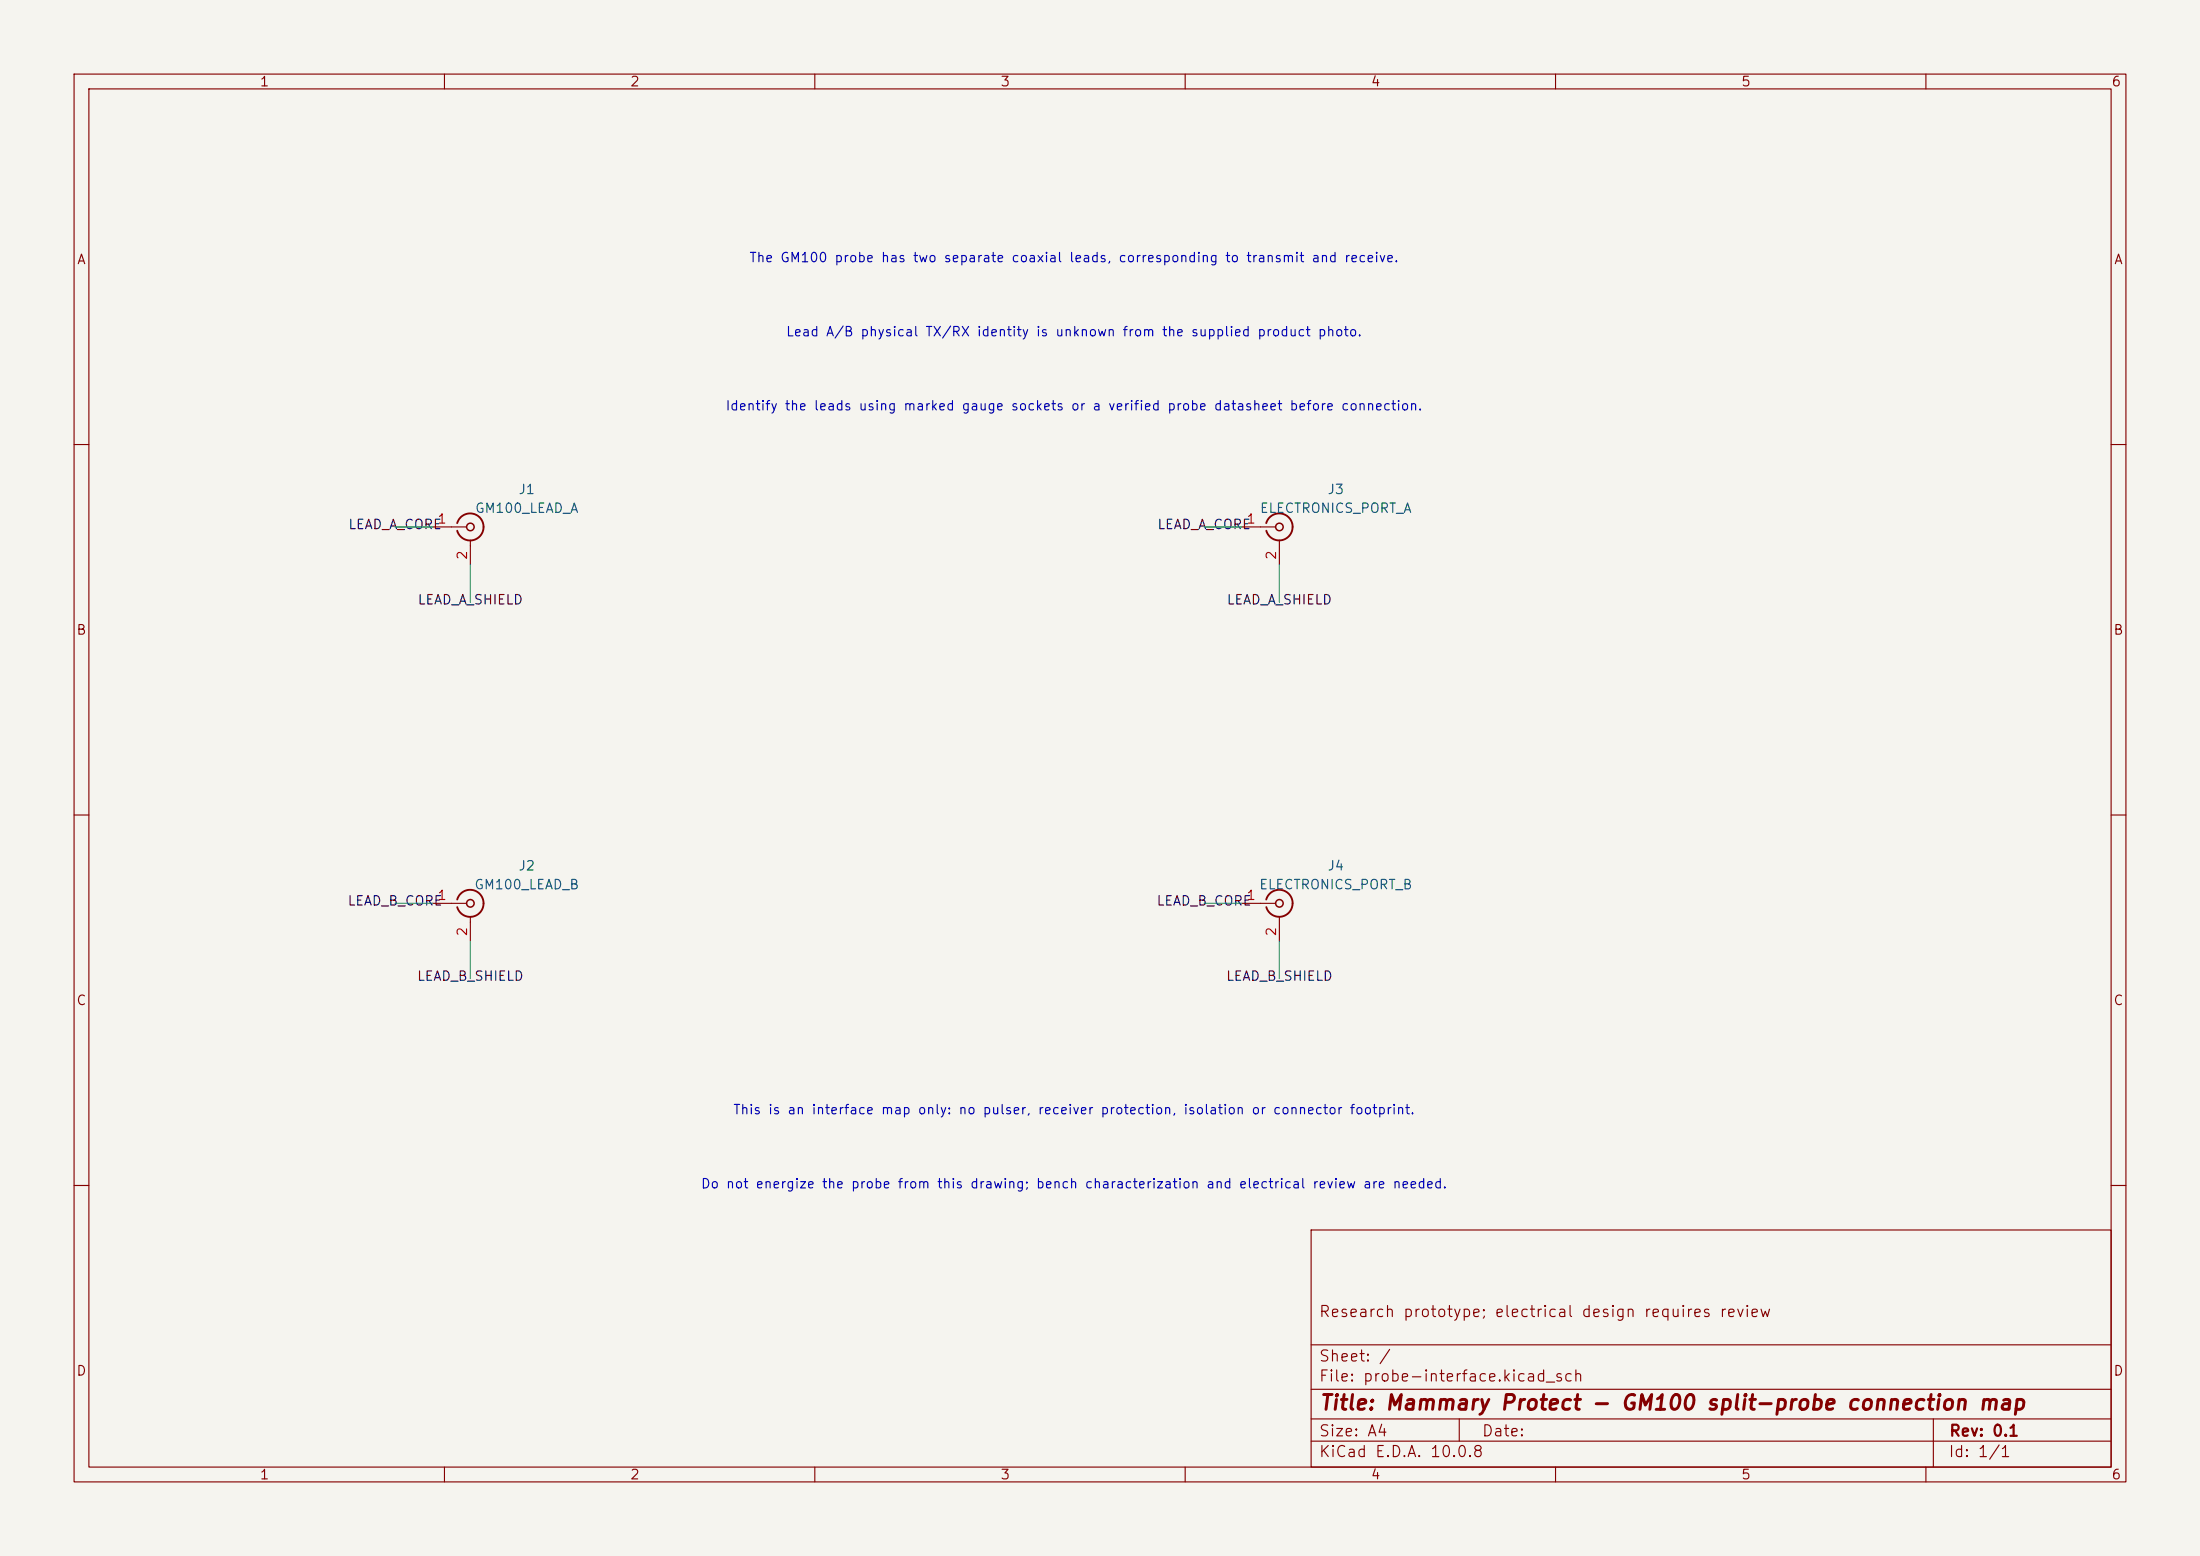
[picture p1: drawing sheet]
(kicad_sch (version 20250114) (generator "eeschema") (paper "A4") (title_block (title "Mammary Protect - GM100 split-probe connection map") (rev "0.1") (comment 1 "Research prototype; electrical design requires review"))
(lib_symbols
(symbol "Connector:Conn_Coaxial"
  (pin_names
   (offset 1.016) (hide yes))
  (exclude_from_sim no)
  (in_bom yes)
  (on_board yes)
  (in_pos_files yes)
  (duplicate_pin_numbers_are_jumpers no)
  (property "Reference" "J" (at 0.254 3.048 0) (show_name no) (do_not_autoplace no) (effects (font (size 1.27 1.27))))
  (property "Value" "Conn_Coaxial" (at 2.921 0 90) (show_name no) (do_not_autoplace no) (effects (font (size 1.27 1.27))))
  (property "Footprint" "" (at 0 0 0) (show_name no) (do_not_autoplace no) (hide yes) (effects (font (size 1.27 1.27))))
  (property "Datasheet" "" (at 0 0 0) (show_name no) (do_not_autoplace no) (hide yes) (effects (font (size 1.27 1.27))))
  (property "Description" "coaxial connector (BNC, SMA, SMB, SMC, Cinch/RCA, LEMO, ...)" (at 0 0 0) (show_name no) (do_not_autoplace no) (hide yes) (effects (font (size 1.27 1.27))))
  (symbol "Conn_Coaxial_0_1"
   (polyline (pts (xy -2.54 0) (xy -0.508 0)) (stroke (width 0) (type default)) (fill (type none)))
   (arc (start 1.778 0) (mid 0.222 -1.8079) (end -1.778 -0.508) (stroke (width 0.254) (type default)) (fill (type none)))
   (arc (start -1.778 0.508) (mid 0.2221 1.8084) (end 1.778 0) (stroke (width 0.254) (type default)) (fill (type none)))
   (circle (center 0 0) (radius 0.508) (stroke (width 0.2032) (type default)) (fill (type none)))
   (polyline (pts (xy 0 -2.54) (xy 0 -1.778)) (stroke (width 0) (type default)) (fill (type none))))
  (symbol "Conn_Coaxial_1_1"
   (pin passive line (at -5.08 0 0) (length 2.54) (name "In" (effects (font (size 1.27 1.27)))) (number "1" (effects (font (size 1.27 1.27)))))
   (pin passive line (at 0 -5.08 90) (length 2.54) (name "Ext" (effects (font (size 1.27 1.27)))) (number "2" (effects (font (size 1.27 1.27))))))
  (embedded_fonts no)))
(symbol (lib_id "Connector:Conn_Coaxial") (at 63.5 71.12 0) (unit 1) (in_bom yes) (on_board yes) (dnp no)
(property "Reference" "J1" (at 71.12 66.04 0) (effects (font (size 1.27 1.27))))
(property "Value" "GM100_LEAD_A" (at 71.12 68.58 0) (effects (font (size 1.27 1.27))))
(property "Footprint" "" (at 63.5 71.12 0) (effects (font (size 1.27 1.27)) (hide yes))))
(wire (pts (xy 58.42 71.12) (xy 53.34 71.12)) (stroke (width 0) (type default)))
(label "LEAD_A_CORE" (at 53.34 71.12 0) (effects (font (size 1.27 1.27))))
(wire (pts (xy 63.5 76.2) (xy 63.5 81.28)) (stroke (width 0) (type default)))
(label "LEAD_A_SHIELD" (at 63.5 81.28 0) (effects (font (size 1.27 1.27))))
(symbol (lib_id "Connector:Conn_Coaxial") (at 63.5 121.92 0) (unit 1) (in_bom yes) (on_board yes) (dnp no)
(property "Reference" "J2" (at 71.12 116.84 0) (effects (font (size 1.27 1.27))))
(property "Value" "GM100_LEAD_B" (at 71.12 119.38 0) (effects (font (size 1.27 1.27))))
(property "Footprint" "" (at 63.5 121.92 0) (effects (font (size 1.27 1.27)) (hide yes))))
(wire (pts (xy 58.42 121.92) (xy 53.34 121.92)) (stroke (width 0) (type default)))
(label "LEAD_B_CORE" (at 53.34 121.92 0) (effects (font (size 1.27 1.27))))
(wire (pts (xy 63.5 127) (xy 63.5 132.08)) (stroke (width 0) (type default)))
(label "LEAD_B_SHIELD" (at 63.5 132.08 0) (effects (font (size 1.27 1.27))))
(symbol (lib_id "Connector:Conn_Coaxial") (at 172.72 71.12 0) (unit 1) (in_bom yes) (on_board yes) (dnp no)
(property "Reference" "J3" (at 180.34 66.04 0) (effects (font (size 1.27 1.27))))
(property "Value" "ELECTRONICS_PORT_A" (at 180.34 68.58 0) (effects (font (size 1.27 1.27))))
(property "Footprint" "" (at 172.72 71.12 0) (effects (font (size 1.27 1.27)) (hide yes))))
(wire (pts (xy 167.64 71.12) (xy 162.56 71.12)) (stroke (width 0) (type default)))
(label "LEAD_A_CORE" (at 162.56 71.12 0) (effects (font (size 1.27 1.27))))
(wire (pts (xy 172.72 76.2) (xy 172.72 81.28)) (stroke (width 0) (type default)))
(label "LEAD_A_SHIELD" (at 172.72 81.28 0) (effects (font (size 1.27 1.27))))
(symbol (lib_id "Connector:Conn_Coaxial") (at 172.72 121.92 0) (unit 1) (in_bom yes) (on_board yes) (dnp no)
(property "Reference" "J4" (at 180.34 116.84 0) (effects (font (size 1.27 1.27))))
(property "Value" "ELECTRONICS_PORT_B" (at 180.34 119.38 0) (effects (font (size 1.27 1.27))))
(property "Footprint" "" (at 172.72 121.92 0) (effects (font (size 1.27 1.27)) (hide yes))))
(wire (pts (xy 167.64 121.92) (xy 162.56 121.92)) (stroke (width 0) (type default)))
(label "LEAD_B_CORE" (at 162.56 121.92 0) (effects (font (size 1.27 1.27))))
(wire (pts (xy 172.72 127) (xy 172.72 132.08)) (stroke (width 0) (type default)))
(label "LEAD_B_SHIELD" (at 172.72 132.08 0) (effects (font (size 1.27 1.27))))
(text "The GM100 probe has two separate coaxial leads, corresponding to transmit and receive." (at 145 35 0) (effects (font (size 1.27 1.27))))
(text "Lead A/B physical TX/RX identity is unknown from the supplied product photo." (at 145 45 0) (effects (font (size 1.27 1.27))))
(text "Identify the leads using marked gauge sockets or a verified probe datasheet before connection." (at 145 55 0) (effects (font (size 1.27 1.27))))
(text "This is an interface map only: no pulser, receiver protection, isolation or connector footprint." (at 145 150 0) (effects (font (size 1.27 1.27))))
(text "Do not energize the probe from this drawing; bench characterization and electrical review are needed." (at 145 160 0) (effects (font (size 1.27 1.27)))))
